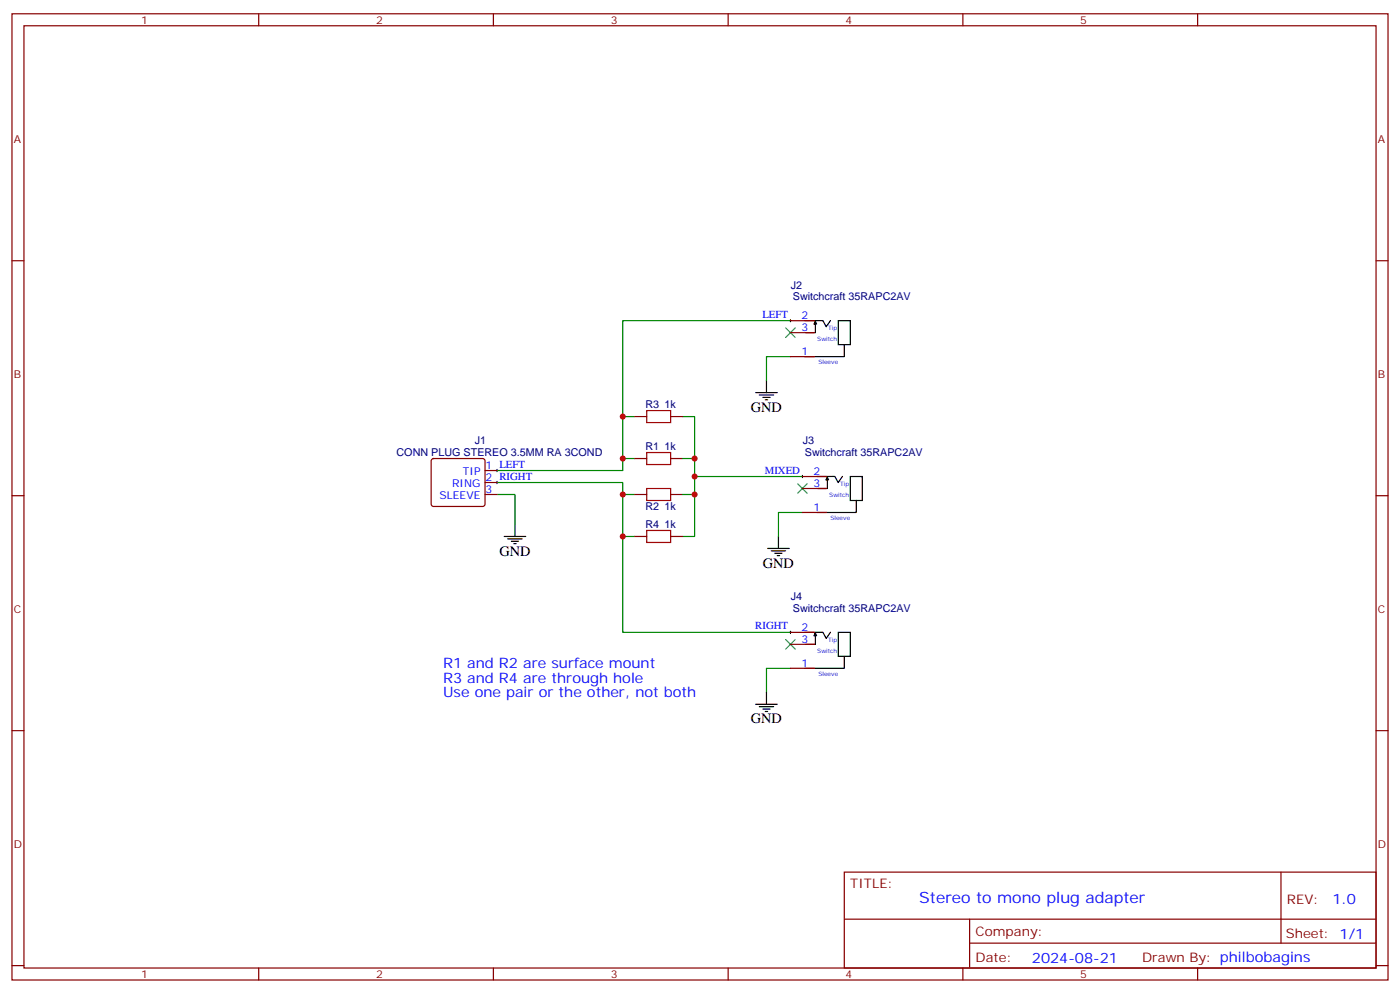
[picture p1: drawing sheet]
<svg xmlns="http://www.w3.org/2000/svg" width="412mm" height="292mm" viewBox="0 0 412 292" stroke-linecap="round" stroke-linejoin="round" font-family="sans-serif">
<g fill="none" stroke="#870000" stroke-width=".35">
<path d="M3.5 4.1h405.4v284.3h-405.4zM7.1 7.6h398.2v277.3h-398.2zM76.2 4.1v3.5M145.3 4.1v3.5M214.5 4.1v3.5M283.6 4.1v3.5M352.8 4.1v3.5M3.5 76.7h3.6M405.3 76.7h3.6M232.8 97.9h7.1M232.8 94.4h7.1M232.8 105h7.1"/>
<path d="M127.2 135.1l.5-.2h14.5l.5 .2 .2 .5v12.7l-.3 .5-.4 .2h-14.5l-.5-.2-.2-.5v-12.7zM142.9 138.5h3.5M187 134.9h3.5M187 122.6h3.5M197.6 134.9h3.5M197.6 122.6h3.5M3.5 145.9h3.6M142.9 145.5h3.5M142.9 142h3.5M187 145.5h3.5M187 157.9h3.5M197.6 145.5h3.5"/>
<path d="M197.6 157.9h3.5M236.4 150.8h7M236.4 143.8h7M236.4 140.2h7M405.3 145.9h3.6M232.8 196.7h7.1M232.8 189.6h7.1M232.8 186.1h7.1M3.5 215h3.6M405.3 215h3.6M248.7 256.6h156.6v28.3h-156.6zM377.3 256.7v20.8"/>
<path d="M248.7 270.5h156.5M285.6 277.5h119.6M285.6 270.5v14.1M3.5 284.2h3.6M76.2 284.9v3.5M145.3 284.9v3.5M214.5 284.9v3.5M283.6 284.9v3.5M352.8 284.9v3.5M405.3 284.2h3.6"/>
</g>
<g fill="none" stroke="#000" stroke-width=".35">
<path d="M240.2 95v-.4l.3 .7-.7 .1 .4-.8v3.3h-2.9M244.6 94.3l-1.2 1.8-1-1.8-5.4 .1M246.9 94.4h3.6v7h-3.6zM222.6 115.5h6.4M223.7 116.2h4.2M224.7 116.9h2.1M225.4 117.7h.7M225.8 112v3.5M248.8 101.4l-.1 3.6h-11.6M148.5 157.9h6.4M149.6 158.6h4.2M150.6 159.3h2.2"/>
<path d="M151.3 160h.7M151.7 154.3v3.6M229.3 157.9v3.5M243.7 140.9v-.4l.4 .7h-.8l.4-.8v3.4h-2.8M248.2 140.2l-1.3 1.8-1-1.8h-5.3M250.5 140.2h3.5v7.1h-3.5zM252.3 147.3l-.1 3.5h-11.6M226.1 161.4h6.4M227.2 162.1h4.2M228.2 162.8h2.2M229 163.5h.7M240.2 186.7v-.3l.3 .7h-.7l.4-.8v3.3h-2.9"/>
<path d="M244.6 186.1l-1.2 1.8-1-1.8h-5.4M246.9 186.1h3.6v7h-3.6zM248.8 193.1l-.1 3.6h-11.6M222.6 207.3h6.4M223.7 208h4.2M224.7 208.7h2.1M225.4 209.4h.7M225.8 203.7v3.6"/>
</g>
<g fill="none" stroke="#008700" stroke-width=".35">
<path d="M232.8 94.4h-49.4v40.5M232.8 105h-7v7M183.4 122.6h3.6M187 134.9h-3.6v3.6h-37M201.1 134.9h3.5v10.6h-3.5M201.1 122.6h3.5v12.3M146.4 145.5h5.3v8.8M146.4 142h37v3.5h3.6M183.4 145.5v40.6h49.4M183.4 157.9h3.6M204.6 145.5v12.4h-3.5M204.6 140.2h31.8"/>
<path d="M236.4 150.8h-7.1v7.1M232.8 196.7h-7v7"/>
</g>
<path d="M232.5 94.4h.7M232.8 94v.7M146 138.5h.8M146.4 138.1v.7M236.4 139.9v.7M146 142h.8M146.4 141.6v.7M236 140.2h.7M232.5 186.1h.7M232.8 185.7v.7" fill="none" stroke="#000" stroke-width=".29"/>
<path d="M190.5 133.2h7.1v3.5h-7.1zM190.5 120.8h7.1v3.6h-7.1zM190.5 143.8h7.1v3.5h-7.1zM190.5 156.1h7.1v3.5h-7.1z" fill="none" stroke="#a10000" stroke-width=".35"/>
<path d="M231.4 96.5l2.8 2.8M234.2 96.5l-2.8 2.8M234.9 142.3l2.9 2.9M237.8 142.3l-2.9 2.9M231.4 188.2l2.8 2.8M234.2 188.2l-2.8 2.8" fill="none" stroke="#3c3" stroke-width=".35"/>
<g fill="#c00">
<circle cx="204.6" cy="140.2" r=".88"/>
<circle cx="183.4" cy="134.9" r=".88"/>
<circle cx="183.4" cy="145.5" r=".88"/>
<circle cx="183.4" cy="157.9" r=".88"/>
<circle cx="204.6" cy="145.5" r=".88"/>
<circle cx="204.6" cy="134.9" r=".88"/>
<circle cx="183.4" cy="122.6" r=".88"/>
</g>
<text font-size="4.6" fill="#00f" x="270.8" y="265.7">Stereo to mono plug adapter</text>
<g font-size="4.2">
<text x="221.2" y="121.2">GND</text>
<text x="147.1" y="163.5">GND</text>
<text x="224.7" y="167">GND</text>
<text x="221.2" y="212.9">GND</text>
</g>
<g font-size="4.2" fill="#00f">
<text x="130.5" y="196.7">R1 and R2 are surface mount</text>
<text x="130.5" y="200.9">R3 and R4 are through hole</text>
<text x="130.5" y="205.1">Use one pair or the other, not both</text>
<text x="392.5" y="265.9">1.0</text>
<text x="304" y="283.3">2024-08-21</text>
</g>
<g font-size="3.9" fill="#800">
<text x="250.5" y="261.2">TITLE:</text>
<text x="379.1" y="265.9">REV:</text>
<text x="287.4" y="275.4">Company:</text>
<text x="378.7" y="276">Sheet: 1/1</text>
<text x="287.4" y="283.1">Date:</text>
<text x="336.4" y="283.2">Drawn By: philbobagins</text>
</g>
<g font-size="3.2" fill="#800">
<text x="41.6" y="7.1">1</text>
<text x="110.8" y="7.1">2</text>
<text x="179.9" y="7.1">3</text>
<text x="249.1" y="7.1">4</text>
<text x="318.2" y="7.1">5</text>
<text x="4.1" y="42.2">A</text>
<text x="405.9" y="42.2">A</text>
<text x="4.1" y="111.3">B</text>
<text x="405.9" y="111.3">B</text>
<text x="4.1" y="180.4">C</text>
<text x="405.9" y="180.4">C</text>
<text x="4.1" y="249.6">D</text>
<text x="405.9" y="249.6">D</text>
<text x="41.6" y="287.9">1</text>
<text x="110.8" y="287.9">2</text>
<text x="179.9" y="287.9">3</text>
<text x="249.1" y="287.9">4</text>
<text x="318.2" y="287.9">5</text>
</g>
<g font-size="3.2" fill="#000080">
<text x="233" y="84.9">J2</text>
<text x="233.5" y="88.4">Switchcraft 35RAPC2AV</text>
<text x="190.2" y="120.2">R3</text>
<text x="195.8" y="120.2">1k</text>
<text x="139.9" y="130.5">J1</text>
<text x="236.5" y="130.8">J3</text>
<text x="116.8" y="134.3">CONN PLUG STEREO 3.5MM RA 3COND</text>
<text x="190.2" y="132.5">R1</text>
<text x="195.8" y="132.5">1k</text>
<text x="237.1" y="134.2">Switchcraft 35RAPC2AV</text>
<text x="190.2" y="150.2">R2</text>
<text x="190.2" y="155.5">R4</text>
<text x="195.8" y="150.2">1k</text>
<text x="195.8" y="155.5">1k</text>
<text x="233" y="176.7">J4</text>
<text x="233.5" y="180.1">Switchcraft 35RAPC2AV</text>
</g>
<g font-size="3.2" fill="#00f">
<text x="224.6" y="93.5">LEFT</text>
<text x="236.1" y="94">2</text>
<text x="236.1" y="97.5">3</text>
<text x="236.1" y="104.6">1</text>
<text x="133.2" y="143.4">RING</text>
<text x="136.4" y="139.9">TIP</text>
<text x="143.1" y="138.1">1 LEFT</text>
<text x="143.1" y="141.6">2 RIGHT</text>
<text x="225.3" y="139.3">MIXED</text>
<text x="239.6" y="143.4">3</text>
<text x="239.6" y="139.9">2</text>
<text x="129.4" y="146.9">SLEEVE</text>
<text x="143.1" y="145.2">3</text>
<text x="239.6" y="150.5">1</text>
<text x="222.5" y="185.2">RIGHT</text>
<text x="236.1" y="185.7">2</text>
<text x="236.1" y="189.3">3</text>
<text x="236.1" y="196.3">1</text>
</g>
<g font-size="1.8" fill="#00f">
<text x="240.8" y="100.4">Switch</text>
<text x="243.9" y="97.2">Tip</text>
<text x="241.1" y="107.1">Sleeve</text>
<text x="247.4" y="143">Tip</text>
<text x="244.3" y="146.2">Switch</text>
<text x="244.6" y="152.9">Sleeve</text>
<text x="243.9" y="188.9">Tip</text>
<text x="240.8" y="192.1">Switch</text>
<text x="241.1" y="198.8">Sleeve</text>
</g>
</svg>
